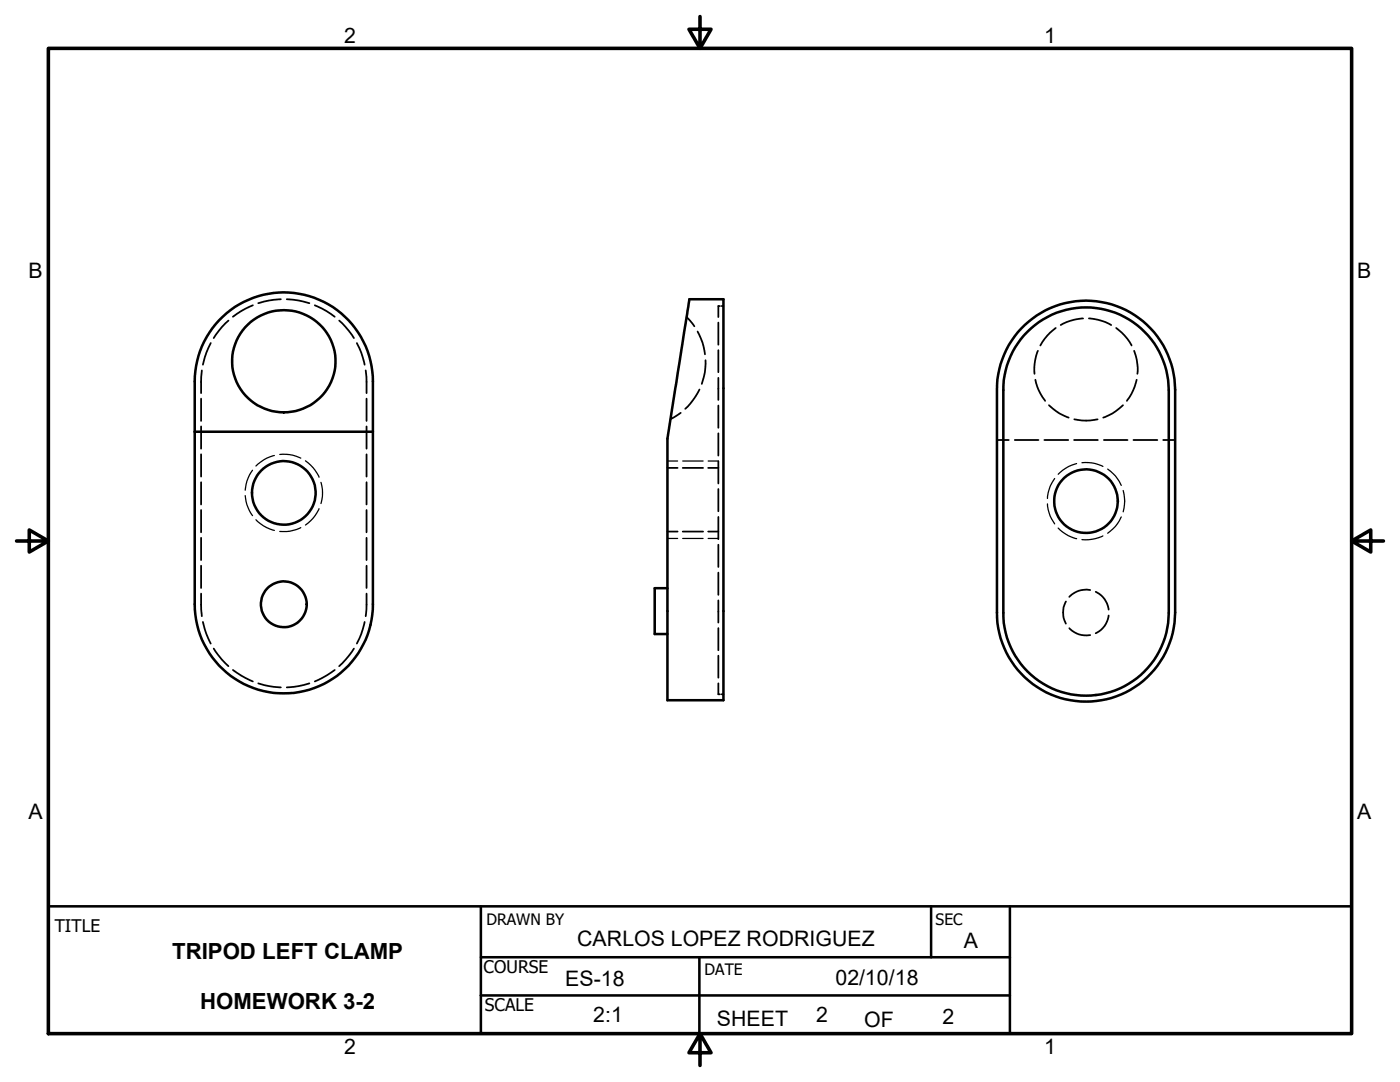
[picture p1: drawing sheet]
<svg xmlns="http://www.w3.org/2000/svg" width="279mm" height="216mm" viewBox="0 0 279 216" stroke-linecap="round" stroke-linejoin="round" font-family="sans-serif">
<g fill="none" stroke="#000" stroke-width=".51">
<path d="M137.6 59.7h6.8v80h-11.2v-52.2zM43.7 63.9a17.8 17.8 0 0 1 19.5-4.3 17.8 17.8 0 0 1 11.2 16.5v44.5a17.8 17.8 0 0 1-17.8 17.7 17.8 17.8 0 0 1-17.7-17.7v-44.5a17.7 17.7 0 0 1 4.8-12.2zM49.5 64.7a10.2 10.2 0 0 1 15.9 2.1 10.2 10.2 0 0 1-5.6 15 10.2 10.2 0 0 1-12-4.4 10.2 10.2 0 0 1 1.7-12.7zM203.8 65.6a17.8 17.8 0 0 1 19.5-4.3 17.8 17.8 0 0 1 11.2 16.5v44.4a17.8 17.8 0 0 1-17.8 17.8 17.8 17.8 0 0 1-17.7-17.8v-44.4a17.8 17.8 0 0 1 4.8-12.2zM205.1 66.2a16.5 16.5 0 0 1 18-3.6 16.5 16.5 0 0 1 10.2 15.3v44.4a16.5 16.5 0 0 1-16.6 16.5 16.5 16.5 0 0 1-16.5-16.5v-44.4a16.4 16.4 0 0 1 4.9-11.7zM38.9 86.1h35.5M133.2 117.4h-2.5v9.1h2.5M9.7 180.8h260v25.4M96 191h105.5M96 180.8v25.4M96 198.6h105.5M139.6 191v15.2"/>
<path d="M185.8 180.8v10.2M201.5 180.8v25.4"/>
<circle cx="56.6" cy="98.4" r="6.4"/>
<circle cx="216.7" cy="100" r="6.4"/>
<circle cx="56.6" cy="120.6" r="4.6"/>
</g>
<g fill="none" stroke="#000" stroke-width=".36">
<path d="M56 59.7l-2.3 .3-2.2 .5M57.2 59.7l2.4 .3 2.1 .5M40.1 79.5v4.5M40.3 73.9l-.2 4.5M42.1 68.5l-.9 1.9-.7 2.4M45.6 64l-1.3 1.3-1.6 2.2M50.5 60.9l-2.4 1.2-1.6 1.1M62.8 60.9l2.4 1.2 1.6 1.1M67.7 64l1.3 1.3 1.6 2.2M71.2 68.5l.9 1.9 .7 2.4M73 73.9l.1 1.3 .1 3.2M73.2 79.5v4.5"/>
<path d="M137 63.3l1.6 1.8M139.2 66.1l1 2.2 .5 2.4M139.6 77.7l-1.3 2.1-1.5 1.8M140.8 71.9l-.1 2.4-.6 2.3M143.4 75.4v4.4M143.4 69.9v4.4M143.4 64.4v4.4M143.7 61.1h-.3v2.2M144 61.1h.4M206.6 75.8l.7 2.1 1.3 2.1M207.1 70l-.6 2.6v2M210.7 65.4l-1.7 1.6-1.4 1.9"/>
<path d="M216.2 63.5l-2.6 .5-1.9 .9M217.3 63.5l2.5 .5 2 .9M222.8 65.4l1.6 1.6 1.4 1.9M226.3 70l.6 1.8 .2 1.5-.1 1.3M226.8 75.8l-.7 2.1-1.2 2.1M40.1 85.1v4.4M40.1 90.7v4.4M40.1 96.2v4.5M73.2 85.1v4.4M73.2 90.7v4.4M73.2 96.2v4.5M133.2 93.4h2"/>
<path d="M135.8 82.4l-2 1.3M136.2 93.4h4.1M141.3 93.4h2.1M143.4 80.9v4.5M143.4 86.5v4.4M143.4 92v4.5M143.4 97.6v4.4M199 87.8h2.3M202.5 87.8h4.7M208.4 87.8h4.8M209.3 80.9l2.2 1.6 1.8 .8M214.4 87.8h4.7"/>
<path d="M214.4 83.7l2.3 .2 2.4-.2M220.3 87.8h4.7M224.1 80.9l-2.1 1.6-1.8 .8M226.2 87.8h4.8M232.1 87.8h2.4M40.1 118.4l.2 4.6M40.1 101.8v4.4M40.1 107.3v4.5M40.1 112.9v4.4M73.2 118.4l-.2 4.6M73.2 101.8v4.4M73.2 107.3v4.5"/>
<path d="M73.2 112.9v4.4M133.2 106.1h2M136.2 106.1h4.1M141.3 106.1h2.1M143.4 119.8v4.4M143.4 103.1v4.5M143.4 108.7v4.4M143.4 114.3v4.4M217.6 117.7a4.5 4.5 0 0 0-4.2 1.4M218.7 118.1a4.5 4.5 0 0 1 2.6 3.5M40.5 124.1l.7 2.4 .9 1.9M42.7 129.4l1.6 2.2 1.3 1.3"/>
<path d="M46.5 133.7l1.6 1.1 2.4 1.2M51.5 136.4l2.2 .5 2.3 .3M61.7 136.4l-2.1 .5-2.4 .3M66.8 133.7l-1.6 1.1-2.4 1.2M70.6 129.4l-1 1.4-1.9 2.1M72.8 124.1l-.7 2.4-.9 1.9M143.4 136.4v2.1h.3M143.4 130.8v4.4M143.4 125.3v4.5M144 138.5h.4M212.7 120a4.7 4.7 0 0 0 0 4.4M213.4 125.3a4.5 4.5 0 0 0 4.2 1.4"/>
<path d="M221.3 122.8a4.5 4.5 0 0 1-2.6 3.6"/>
</g>
<g fill="none" stroke="#000" stroke-width=".25">
<path d="M48.9 98.9l.4 1.8 .5 1.3 .6 .9M50.4 93.8l-.6 .9-.5 1.3-.4 1.8M54.8 90.9l-1.6 .5-2.1 1.6M55.8 90.7h2l2.2 .7M61 91.9a7.6 7.6 0 0 1 2.7 3.3M64.1 96.2a7.2 7.2 0 0 1 0 4.3M133.2 92h2M136.2 92h4.1M141.3 92h2.1M210.5 95.5l-.9 1.5-.4 1.3-.2 1.2M214.9 92.5l-1.6 .6-1.2 .7-.9 .8M215.9 92.3l2 .1 2.2 .7"/>
<path d="M221.1 93.6a7.4 7.4 0 0 1 2.7 3.3M224.2 97.9a7.8 7.8 0 0 1 0 4.2M51.1 103.7l1.5 1.2 2.2 .9M60 105.3l-2.2 .7h-2M63.7 101.5a7.4 7.4 0 0 1-2.7 3.3M133.2 107.4h2M136.2 107.4h4.1M141.3 107.4h2.1M209 100.5l.2 1.2 .4 1.3 .9 1.5M211.2 105.4l.9 .8 1.2 .7 1.6 .6M220.1 106.9l-2.2 .7-2 .1M223.8 103.1a7.4 7.4 0 0 1-2.7 3.3"/>
</g>
<path d="M9.7 9.7h260v196.5h-260zM139.7 3.3v6.4l-2.2-3.9h4.4l-2.2 3.9M3.3 107.9h6.4l-3.9-2.2v4.5l3.9-2.3M269.7 107.9l3.9 2.3v-4.5l-3.9 2.2h6.4M139.7 206.2l2.2 3.9h-4.4l2.2-3.9v6.4" fill="none" stroke="#000" stroke-width=".71"/>
<g font-size="4.4">
<text x="34.4" y="191.4">TRIPOD LEFT CLAMP</text>
<text x="39.9" y="201.4">HOMEWORK 3-2</text>
</g>
<g font-size="4.3">
<text x="68.7" y="8.7">2</text>
<text x="208.4" y="8.7">1</text>
<text x="5.7" y="55.5">B</text>
<text x="270.9" y="55.5">B</text>
<text x="5.7" y="163.4">A</text>
<text x="270.8" y="163.4">A</text>
<text x="115.2" y="188.8">CARLOS LOPEZ RODRIGUEZ</text>
<text x="192.4" y="189.1">A</text>
<text x="112.8" y="196.7">ES-18</text>
<text x="166.7" y="196.6">02/10/18</text>
<text x="118.4" y="204">2:1</text>
<text x="162.9" y="204">2</text>
<text x="143.1" y="204.7">SHEET</text>
<text x="172.5" y="204.9">OF</text>
<text x="188.1" y="204.4">2</text>
<text x="68.7" y="210.3">2</text>
<text x="208.4" y="210.3">1</text>
</g>
<g font-size="3.5">
<text x="10.9" y="186">TITLE</text>
<text x="96.5" y="194.2">COURSE</text>
<text x="96.8" y="201.7">SCALE</text>
</g>
<g font-size="3.1">
<text x="97.1" y="184.7">DRAWN BY</text>
<text x="186.7" y="184.7">SEC</text>
<text x="140.6" y="194.5">DATE</text>
</g>
</svg>
